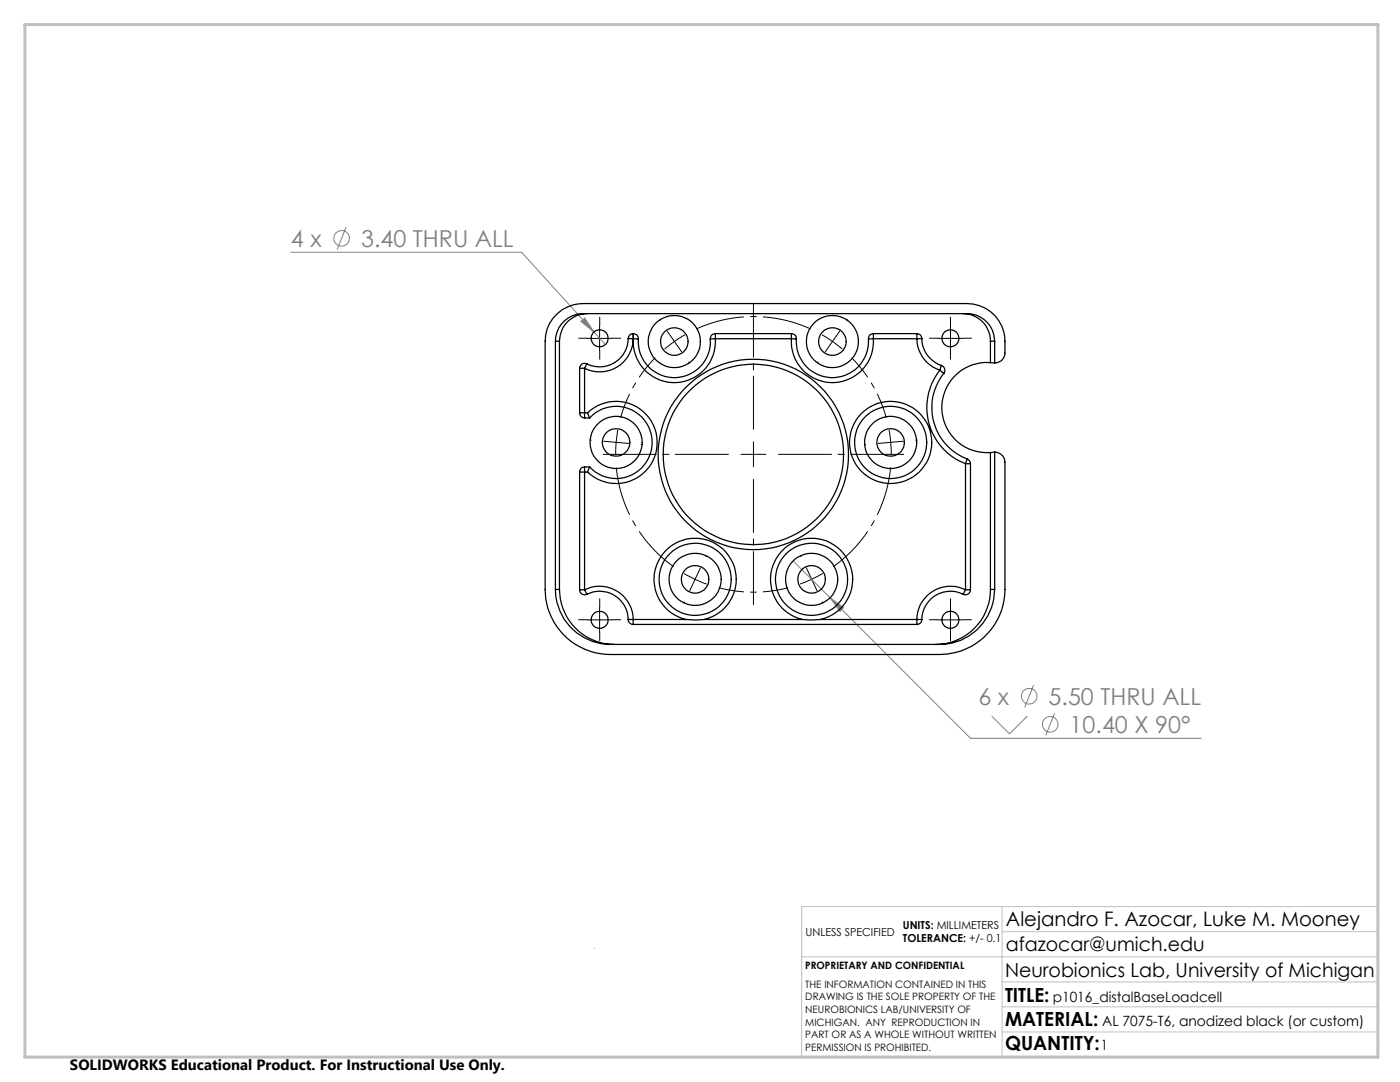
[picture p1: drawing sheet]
<svg xmlns="http://www.w3.org/2000/svg" width="279mm" height="216mm" viewBox="0 0 279 216" stroke-linecap="round" stroke-linejoin="round" font-family="sans-serif">
<g fill="none" stroke="#808080" stroke-width=".2">
<path d="M58.1 50.3h46l14.4 16M69.1 45.3l-1.8 4.5M115.9 64.1l.8-.6 1.8 2.8zM118.5 66.3l2.3 2.5M158.3 111.9l7.4 7.4M165.7 119.3l2.6 1.9-.7 .8zM165.7 119.3l28 28h46M206.3 136.7l-1.8 4.4M197.9 142.9l3.6 3.5 3.5-3.5M210.5 142.3l-1.8 4.5"/>
<circle cx="68.2" cy="47.6" r="1.56"/>
<circle cx="205.4" cy="138.9" r="1.56"/>
<circle cx="209.6" cy="144.5" r="1.56"/>
</g>
<path d="M134.6 68.1l-2 1.6M134.6 68.1l2.1-1.3M166.1 68.1l-2.1-1.3M166.1 68.1l2 1.6M123 88.3l-.1 2.5M123 88.3l.3-2.5M177.8 88.3l-.4-2.5M177.8 88.3l.1 2.5M162 115.6l2.2-1.2M162 115.6l-2.3 .9" fill="none" stroke="#000" stroke-width=".2" stroke-dasharray="15.2 1.3 1.3 1.3" stroke-linecap="butt"/>
<path d="M130.8 71.4a27.5 27.5 0 0 0-6.9 12M176.9 83.4a27.5 27.5 0 0 0-6.9-12M143.4 117.3a27.5 27.5 0 0 0 13.9 0" fill="none" stroke="#000" stroke-width=".2" stroke-dasharray="15.2 1.3 1.3 1.3" stroke-dashoffset="10.1" stroke-linecap="butt"/>
<path d="M161.8 65.7a27.5 27.5 0 0 0-22.9 0M123 93.3a27.5 27.5 0 0 0 11.4 19.8M166.3 113.1a27.5 27.5 0 0 0 11.4-19.8" fill="none" stroke="#000" stroke-width=".2" stroke-dasharray="15.2 1.3 1.3 1.3" stroke-dashoffset="5.3" stroke-linecap="butt"/>
<path d="M117.2 67.5h5M119.7 65v5M187.2 67.5h5M189.7 65v5M136.5 114.4l2.5 1.3 2 .9M139.8 113.3l-2.1 4.6M117.2 123.7h5M119.7 121.2v5M187.2 123.7h5M189.7 121.2v5" fill="none" stroke="#000" stroke-width=".2"/>
<g fill="none" stroke="#000" stroke-width=".2" stroke-dasharray="15.2 1.3 1.3 1.3">
<path d="M117.2 67.5h-1.7M119.7 65v-1.7M119.7 70v1.7M122.2 67.5h1.7M131.7 64l-.1-.2M134.6 68.1l-1.4-2M134.6 68.1l1.4 2.1M137.5 72.2l.1 .2M163.3 72.2l-.2 .2M166.1 68.1l1.5-2M166.1 68.1l-1.4 2.1M169 64l.2-.2"/>
<path d="M187.2 67.5h-1.7M189.7 65v-1.7M189.7 70v1.7M192.2 67.5h1.7M118 87.8h-.3M123 88.3l-2.5-.3M123 88.3l2.5 .2M128 88.7h.2M150.4 90.7v-2.5M150.4 90.7h-2.5M150.4 90.7v2.5M150.4 90.7h2.5"/>
<path d="M172.8 88.7h-.3M177.8 88.3l2.5-.3M177.8 88.3l-2.5 .2M182.7 87.8h.3M140.9 111.1l.1-.3M159.9 111.1l-.1-.3M162 115.6l1 2.3M162 115.6l-1.1-2.3M117.2 123.7h-1.7M119.7 121.2v-1.7M119.7 126.2v1.7M122.2 123.7h1.7"/>
<path d="M136.6 120.1l-.1 .2M164.1 120.1l.1 .2M187.2 123.7h-1.7M189.7 121.2v-1.7M189.7 126.2v1.7M192.2 123.7h1.7"/>
</g>
<path d="M145.4 90.7h-25M150.4 85.7v-25M150.4 95.7v25M155.4 90.7h25" fill="none" stroke="#000" stroke-width=".2" stroke-dasharray="15.2 1.3 1.3 1.3" stroke-dashoffset="4.6"/>
<path d="M118.6 189.2v.1M160 190.9h115M200 185.9h75M200 180.9v30M200 195.9h75M275 180.9h-115v30M200 205.9h75M200 200.9h75" fill="none" stroke="#c0c0c0" stroke-width=".2"/>
<path d="M5 4.9h270v206h-270z" fill="none" stroke="#c0c0c0" stroke-width=".6"/>
<path d="M115.9 64.1l2.6 2.2-1.8-2.8zM165.7 119.3l1.9 2.7 .7-.8z" fill="#808080"/>
<g fill="none" stroke="#000" stroke-width=".25">
<path d="M110.8 68.1a5.5 5.5 0 0 1 5.5-5.5h76.7a5.5 5.5 0 0 1 5.5 5.5M110.8 68.1h.9M110.8 68.1v49.5M111.7 68.1v49.5M115.7 73.5h1M115.7 73.5v8.9M116.7 73.5v8.9M117.1 72.6a.98 .98 0 0 0-1.4 .9M117.1 72.6l-.4 .9M117.2 62.6a5.5 5.5 0 0 0-5.5 5.5M125.4 67.6a5.7 5.7 0 0 1-8.3 5M125.4 67.6h1"/>
<path d="M126.4 66.6a.96 .96 0 0 0-1 1M126.4 67.6a6.7 6.7 0 0 1-9.7 5.9M126.4 66.6h.1M126.4 67.6h.1M126.4 66.6a.97 .97 0 0 1 1 1.1M126.4 66.6v1M126.4 67.6l1 .1M126.4 67.6a8.2 8.2 0 0 0 8.2 8.8 8.2 8.2 0 0 0 8.2-8.8M127.4 67.7a7.2 7.2 0 0 0 7.2 7.7 7.2 7.2 0 0 0 7.1-7.7M142.8 66.6a1.03 1.03 0 0 0-1.1 1.1M142.8 67.6l-1.1 .1M142.8 66.6v1"/>
<path d="M142.8 66.6h15.1M142.8 67.6h15.1M157.9 66.6a.97 .97 0 0 1 1 1.1M157.9 67.6l1 .1M157.9 66.6v1M157.9 67.6a8.2 8.2 0 0 0 8.2 8.8 8.2 8.2 0 0 0 8.2-8.8M158.9 67.7a7.2 7.2 0 0 0 7.2 7.7 7.2 7.2 0 0 0 7.2-7.7M174.3 66.6a.97 .97 0 0 0-1 1.1M174.3 66.6v1M174.3 67.6l-1 .1M174.3 66.6h8.7M174.3 67.6h8.7"/>
<path d="M183 66.6a.96 .96 0 0 1 1 1M183 67.6a6.6 6.6 0 0 0 4.6 6.3M183 66.6v1M184 67.6a5.7 5.7 0 0 0 3.9 5.3M184 67.6h-1M187.6 73.9l.7 .6M187.6 73.9a12 12 0 0 0 5.1 18.6M187.9 72.9a1.02 1.02 0 0 1 .4 1.6M187.9 72.9l-.3 1M188.3 74.5a11 11 0 0 0 4.7 17.1M192.2 62.6a5.5 5.5 0 0 1 5.5 5.5M197.7 72.4a9 9 0 0 0-9.7 8.9 9 9 0 0 0 9.7 9"/>
<path d="M197.7 68.1h.8M197.7 72.4h.8M197.7 68.1v4.3M198.5 72.4a1.96 1.96 0 0 0 2.1-2 9.7 9.7 0 0 0-1.2-6.4 7.5 7.5 0 0 0-6.4-3.4h-76.7a7.6 7.6 0 0 0-7.5 7.5v49.5a13 13 0 0 0 13 13h65.7a13 13 0 0 0 13.1-13v-25.4a2.01 2.01 0 0 0-2.1-2M198.5 68.1v4.3M115.7 82.4a.97 .97 0 0 0 1 1M115.7 82.4h1M115.7 94.2h1M115.7 94.2v23.5M116.7 93.2a.97 .97 0 0 0-1 1M116.7 82.4v1M116.7 93.2v1"/>
<path d="M116.7 83.4h1M116.7 93.2h1M116.7 82.4h.6M116.7 94.2h.6M116.7 94.2v23.5M117.3 82.4l.4 1M117.3 82.4a8.2 8.2 0 0 1 11.5 .1 8.2 8.2 0 0 1 0 11.5 8.2 8.2 0 0 1-11.5 .2M117.7 83.4a7.2 7.2 0 0 1 10.3-.3 7.2 7.2 0 0 1 0 10.3 7.2 7.2 0 0 1-10.3-.2M117.7 93.2l-.4 1M192.7 92.5h1M192.7 92.5v25.2M193 91.6a.97 .97 0 0 1 .7 .9"/>
<path d="M193 91.6l-.3 .9M193.7 92.5v25.2M197.7 90.3v27.3M198.5 90.2v27.4M198.5 90.2l-.8 .1M110.8 117.6a11 11 0 0 0 11 11h65.7a11 11 0 0 0 11-11M110.8 117.6h.9M111.7 117.6a11 11 0 0 0 11 11M115.7 117.7a.98 .98 0 0 0 1.4 .9M115.7 117.7h1M116.7 117.7l.4 .9M116.7 117.7a6.7 6.7 0 0 1 9.7 5.9"/>
<path d="M117.1 118.6a5.7 5.7 0 0 1 8.3 5M192.2 118.6a5.7 5.7 0 0 0-8.2 5M192.7 117.7l-.5 .9M192.7 117.7a6.7 6.7 0 0 0-9.7 5.9M192.7 117.7h1M193.7 117.7a1 1 0 0 1-1.5 .9M197.7 117.6a11 11 0 0 1-11 11M197.7 117.6h.8M125.4 123.6a.96 .96 0 0 0 1 1M125.4 123.6h1M126.4 123.6v1M126.4 124.6h56.6"/>
<path d="M126.4 123.6h10.5M136.9 123.6l2.1 .1 1.5-.1M136.9 123.6a8.2 8.2 0 0 1-4.9-12.6 8.2 8.2 0 0 1 13.5 0 8.2 8.2 0 0 1-5 12.6M140.5 123.6h19.7M160.2 123.6l1.5 .1 2.1-.1M160.2 123.6a8.2 8.2 0 0 1-5-12.6 8.2 8.2 0 0 1 13.5 0 8.2 8.2 0 0 1-4.9 12.6M163.8 123.6h19.2M183 123.6h1M183 123.6v1M184 123.6a.96 .96 0 0 1-1 1"/>
<circle cx="119.7" cy="67.5" r="1.7"/>
<circle cx="134.6" cy="68.2" r="5.2"/>
<circle cx="134.6" cy="68.1" r="2.75"/>
<circle cx="166.1" cy="68.2" r="5.2"/>
<circle cx="166.1" cy="68.1" r="2.75"/>
<circle cx="189.7" cy="67.5" r="1.7"/>
<circle cx="122.9" cy="88.3" r="2.75"/>
<circle cx="123" cy="88.3" r="5.2"/>
<circle cx="150.3" cy="90.7" r="18"/>
<circle cx="150.3" cy="90.7" r="19"/>
<circle cx="177.7" cy="88.3" r="2.75"/>
<circle cx="177.7" cy="88.3" r="8.2"/>
<circle cx="177.7" cy="88.3" r="5.2"/>
<circle cx="177.7" cy="88.3" r="7.2"/>
<circle cx="138.7" cy="115.6" r="2.75"/>
<circle cx="138.7" cy="115.6" r="7.2"/>
<circle cx="138.7" cy="115.6" r="5.2"/>
<circle cx="162" cy="115.6" r="7.2"/>
<circle cx="162" cy="115.6" r="2.75"/>
<circle cx="162" cy="115.6" r="5.2"/>
<circle cx="119.7" cy="123.7" r="1.71"/>
<circle cx="189.7" cy="123.7" r="1.71"/>
</g>
<g font-size="4.7" fill="#808080">
<text x="58.1" y="49.3">4 x</text>
<text x="72.1" y="49.3">3.40 THRU ALL</text>
<text x="195.3" y="140.6">6 x</text>
<text x="209.3" y="140.6">5.50 THRU ALL</text>
<text x="213.5" y="146.2">10.40 X 90°</text>
</g>
<text font-size="4" x="200.7" y="184.9">Alejandro F. Azocar, Luke M. Mooney</text>
<g font-size="3.9">
<text x="200.7" y="189.8">afazocar@umich.edu</text>
<text x="200.6" y="194.9">Neurobionics Lab, University of Michigan</text>
<text x="200.6" y="199.8">TITLE:</text>
<text x="200.6" y="209.5">QUANTITY:</text>
<text x="200.6" y="204.6">MATERIAL:</text>
</g>
<text font-size="3" x="14" y="213.5">SOLIDWORKS Educational Product. For Instructional Use Only.</text>
<g font-size="2.8">
<text x="210.1" y="199.8">p1016_distalBaseLoadcell</text>
<text x="219.7" y="209.5">1</text>
<text x="220" y="204.6">AL 7075-T6, anodized black (or custom)</text>
</g>
<g font-size="2.2">
<text x="180.2" y="185.3">UNITS: MILLIMETERS</text>
<text x="160.8" y="186.8">UNLESS SPECIFIED</text>
<text x="180.2" y="188">TOLERANCE: +/- 0.1</text>
</g>
<g font-size="2">
<text x="160.7" y="193.4">PROPRIETARY AND CONFIDENTIAL</text>
<text x="160.7" y="197.1">THE INFORMATION CONTAINED IN THIS</text>
<text x="160.7" y="199.6">DRAWING IS THE SOLE PROPERTY OF THE</text>
<text x="160.7" y="202.1">NEUROBIONICS LAB/UNIVERSITY OF</text>
<text x="160.7" y="204.6">MICHIGAN. ANY REPRODUCTION IN</text>
<text x="160.7" y="207.2">PART OR AS A WHOLE WITHOUT WRITTEN</text>
<text x="160.7" y="209.7">PERMISSION IS PROHIBITED.</text>
</g>
</svg>
